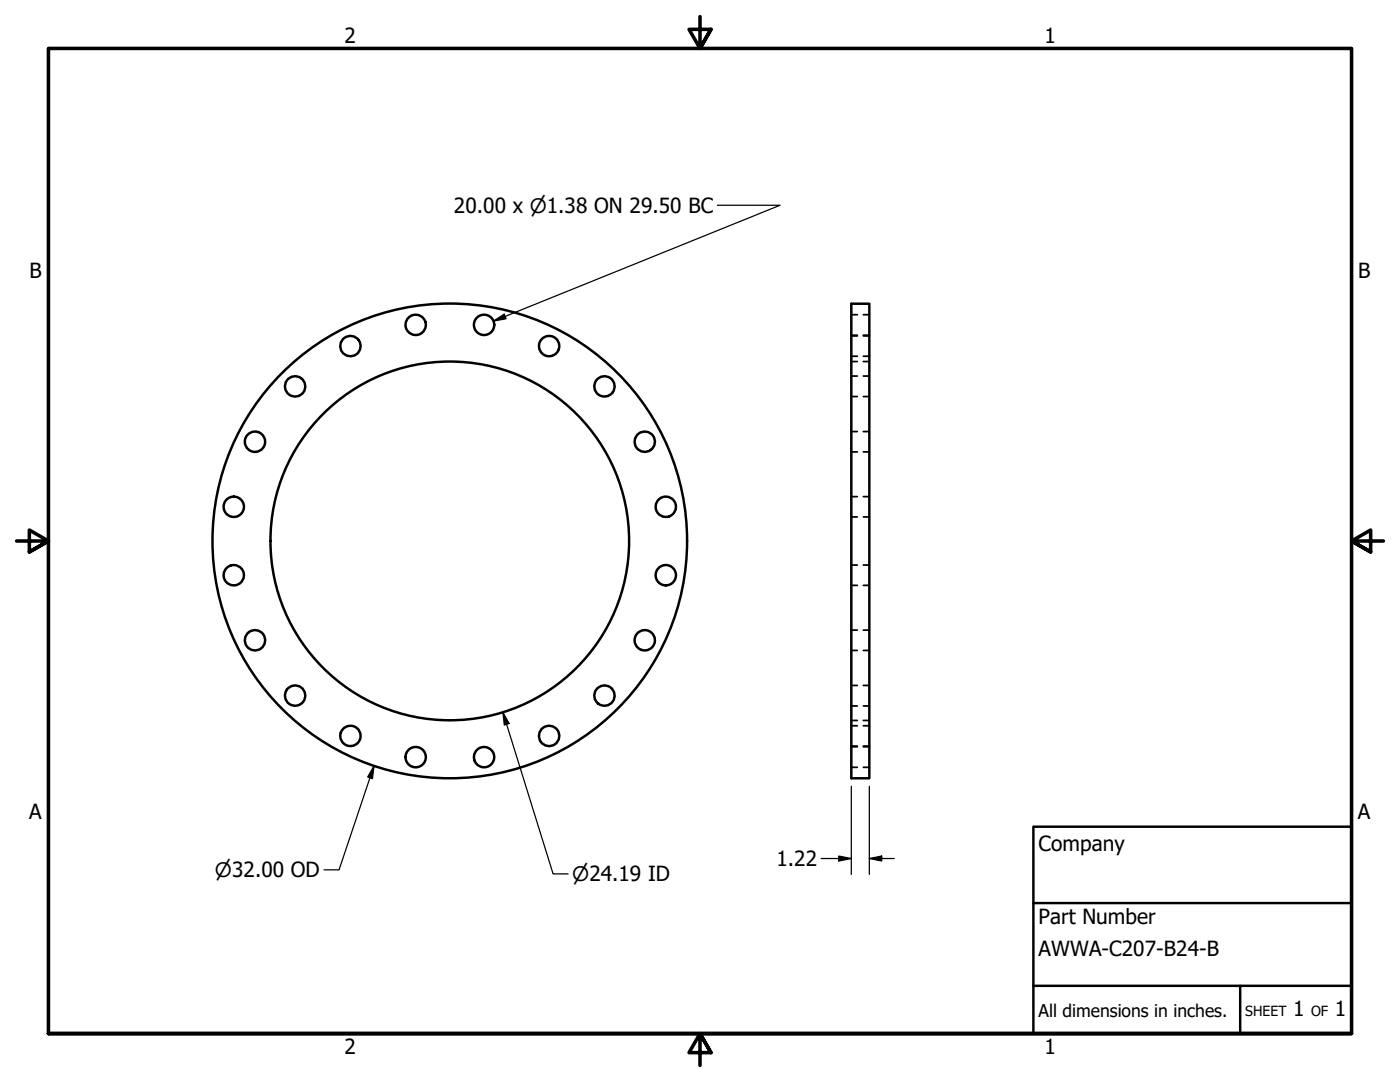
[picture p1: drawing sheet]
<svg xmlns="http://www.w3.org/2000/svg" width="279mm" height="216mm" viewBox="0 0 279 216" stroke-linecap="round" stroke-linejoin="round" font-family="sans-serif">
<!-- layer: Visible (ANSI) -->
<g fill="none" stroke="#000" stroke-width=".49">
<path d="M169.9 60.6h3.6v94.7h-3.6z"/>
<circle cx="58.9" cy="77.1" r="2.03"/>
<circle cx="69.9" cy="69.1" r="2.03"/>
<circle cx="83" cy="64.8" r="2.03"/>
<circle cx="96.6" cy="64.8" r="2.03"/>
<circle cx="109.6" cy="69.1" r="2.03"/>
<circle cx="120.6" cy="77.1" r="2.03"/>
<circle cx="50.9" cy="88.1" r="2.03"/>
<circle cx="128.7" cy="88.1" r="2.03"/>
<circle cx="46.7" cy="101.1" r="2.03"/>
<circle cx="46.7" cy="114.8" r="2.03"/>
<circle cx="89.8" cy="107.9" r="47.4"/>
<circle cx="89.8" cy="107.9" r="35.8"/>
<circle cx="132.9" cy="101.1" r="2.03"/>
<circle cx="132.9" cy="114.8" r="2.03"/>
<circle cx="50.9" cy="127.8" r="2.03"/>
<circle cx="58.9" cy="138.8" r="2.03"/>
<circle cx="120.6" cy="138.8" r="2.03"/>
<circle cx="128.7" cy="127.8" r="2.03"/>
<circle cx="69.9" cy="146.8" r="2.03"/>
<circle cx="83" cy="151.1" r="2.03"/>
<circle cx="96.6" cy="151.1" r="2.03"/>
<circle cx="109.6" cy="146.8" r="2.03"/>
</g>
<!-- layer: Hidden (ANSI) -->
<g fill="none" stroke="#000" stroke-width=".35">
<path d="M169.9 72.1h1.2M169.9 71.1h1.2M169.9 67h1.2M169.9 79.1h1.2M169.9 75h1.2M169.9 66.9h1.2M169.9 62.8h1.2M172.3 72.1h1.2M172.3 71.1h1.2M172.3 67h1.2M172.3 79.1h1.2M172.3 75h1.2"/>
<path d="M172.3 66.9h1.2M172.3 62.8h1.2M169.9 90.2h1.2M169.9 86.1h1.2M169.9 99.1h1.2M172.3 90.2h1.2M172.3 86.1h1.2M172.3 99.1h1.2M169.9 103.2h1.2M169.9 116.8h1.2M169.9 112.7h1.2M172.3 103.2h1.2"/>
<path d="M172.3 116.8h1.2M172.3 112.7h1.2M169.9 129.8h1.2M169.9 125.7h1.2M169.9 136.8h1.2M172.3 129.8h1.2M172.3 125.7h1.2M172.3 136.8h1.2M169.9 143.8h1.2M169.9 140.9h1.2M169.9 148.9h1.2M169.9 144.8h1.2"/>
<path d="M169.9 153.1h1.2M169.9 149h1.2M172.3 143.8h1.2M172.3 140.9h1.2M172.3 148.9h1.2M172.3 144.8h1.2M172.3 153.1h1.2M172.3 149h1.2"/>
</g>
<!-- layer: Border (ANSI) -->
<path d="M139.7 3.3v6.4l-2.2-3.8h4.4l-2.2 3.8 2.2-3.8M3.3 107.9h6.4l-3.8-2.1v4.3l3.8-2.2-3.8 2.2M276.1 107.9h-6.4l3.8-2.1v4.3l-3.8-2.2 3.8 2.2M9.7 206.2v-196.5h260v196.5h-260h260M141.9 210l-2.2-3.8 2.2 3.8h-4.4l2.2-3.8v6.4" fill="none" stroke="#000" stroke-width=".71"/>
<!-- layer: Title (ANSI) -->
<path d="M206.2 165h63.5v41.2h-63.5zM206.2 196.7h63.5M206.2 180.2h63.5M247.5 196.7v9.5" fill="none" stroke="#000" stroke-width=".49"/>
<!-- layer: Dimension (ANSI) -->
<path d="M143.2 41h12.5l-57.2 23.1M98.5 64.1l2.1-1.4 .4 .9zM74.6 152.8l-.3 2.6-.9-.4zM74.6 152.8l-6.9 20.8h-3M100.4 142.1l1.2 2.3-1 .3zM100.4 142.1l10 32.3h3M169.9 156.9v17.6M173.5 156.9v17.6M163.9 171.3h6M167.4 170.8l2.5 .5-2.5 .5zM173.5 171.3l2.5-.5v1zM173.5 171.3h5" fill="none" stroke="#000" stroke-width=".25"/>
<g fill="#000">
<path d="M98.5 64.1l2.1-1.4 .4 .9z" fill-rule="evenodd"/>
<path d="M74.6 152.8l-.3 2.6-.9-.4z" fill-rule="evenodd"/>
<path d="M100.4 142.1l1.2 2.3-1 .3z" fill-rule="evenodd"/>
<path d="M167.4 170.8l2.5 .5-2.5 .5z" fill-rule="evenodd"/>
<path d="M173.5 171.3l2.5-.5v1z" fill-rule="evenodd"/>
</g>
<g font-size="4.2">
<text x="68.7" y="8.6">2</text>
<text x="208.4" y="8.6">1</text>
<text x="90.6" y="42.4">20.00 x ⌀1.38 ON 29.50 BC</text>
<text x="5.9" y="55.5">B</text>
<text x="271" y="55.5">B</text>
<text x="5.8" y="163.4">A</text>
<text x="271" y="163.4">A</text>
<text x="154.9" y="172.9">1.22</text>
<text x="207.3" y="169.8">Company</text>
<text x="207.3" y="184.4">Part Number</text>
<text x="207.3" y="190.7">AWWA-C207-B24-B</text>
<text x="258.1" y="202.8">1</text>
<text x="266.4" y="202.8">1</text>
<text x="68.7" y="210.3">2</text>
<text x="208.4" y="210.3">1</text>
</g>
<g font-size="4">
<text x="42.9" y="175">⌀32.00 OD</text>
<text x="114.2" y="175.9">⌀24.19 ID</text>
</g>
<text font-size="3.5" x="207.3" y="202.9">All dimensions in inches.</text>
<g font-size="2.8">
<text x="248.5" y="202.8">SHEET</text>
<text x="261.7" y="202.8">OF</text>
</g>
</svg>
